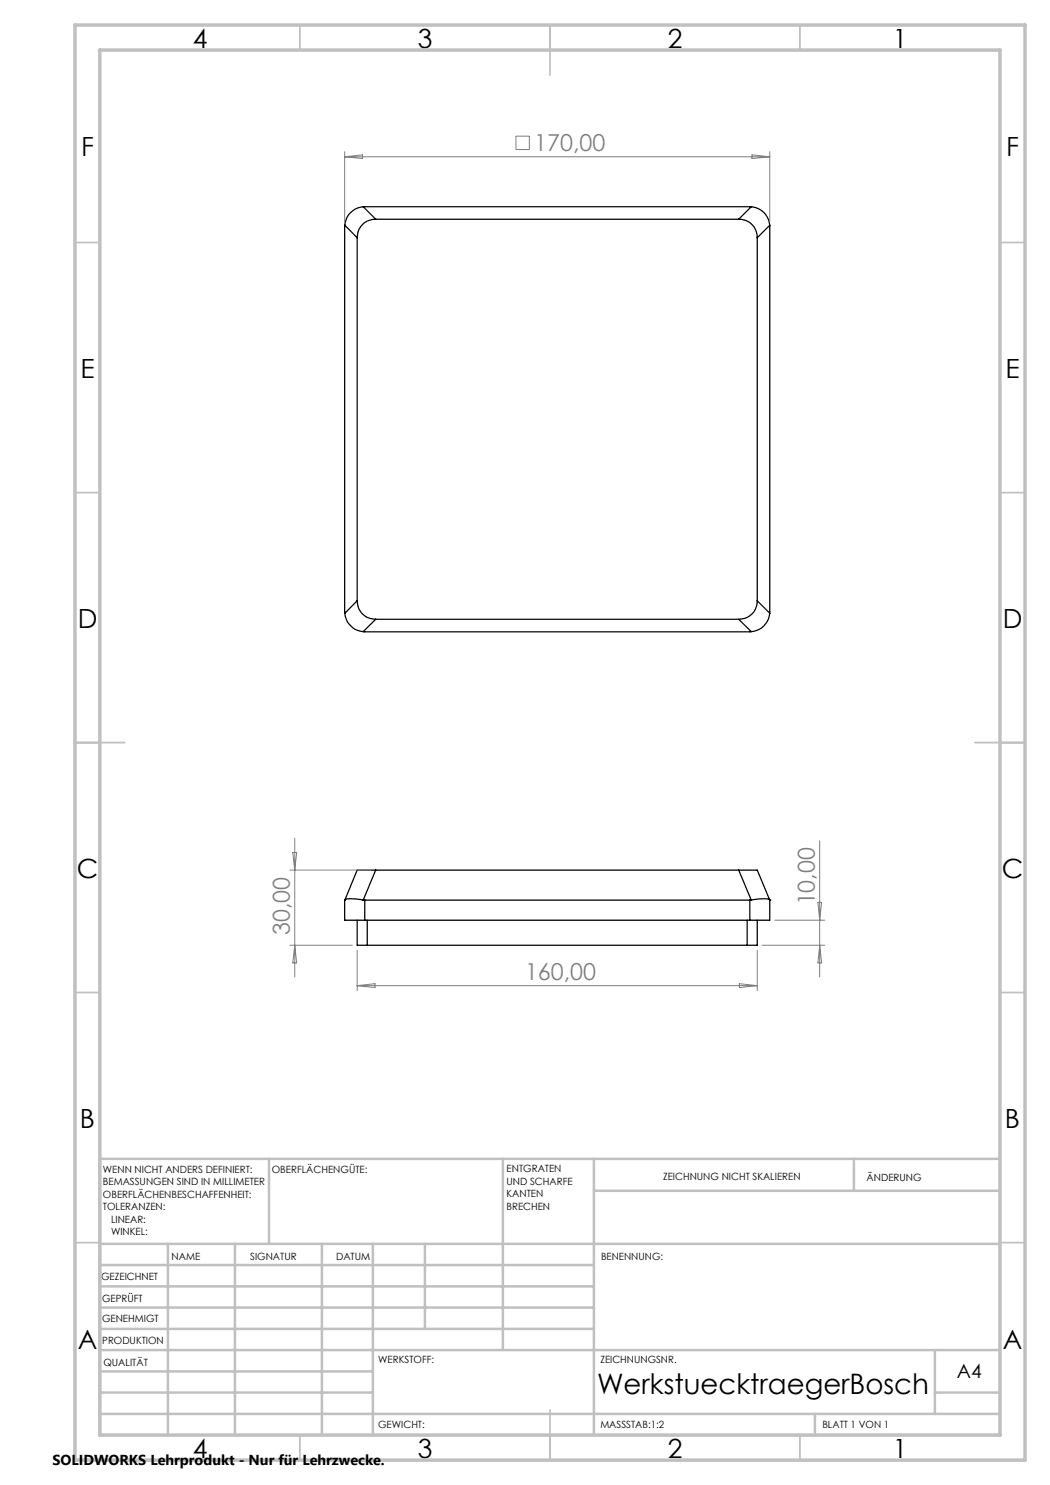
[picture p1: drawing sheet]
<svg xmlns="http://www.w3.org/2000/svg" width="210mm" height="297mm" viewBox="0 0 210 297" stroke-linecap="round" stroke-linejoin="round" font-family="sans-serif">
<g fill="none" stroke="#000" stroke-width=".25">
<path d="M69 45v77.7M69 45l2.4 2.6M71.4 47.6v72.6M72.6 41.3h77.6M72.6 41.3a4 4 0 0 0-3.6 3.7M72.6 41.3l2.5 2.5M75.1 43.8a3.6 3.6 0 0 0-3.7 3.8M75.1 43.8h72.6M147.7 43.8a3.6 3.6 0 0 1 3.7 3.8M150.2 41.3a4 4 0 0 1 3.8 3.7M150.2 41.3l-2.5 2.5M151.4 47.6v72.6"/>
<path d="M154 45v77.7M154 45l-2.6 2.6M69 122.7a4 4 0 0 0 3.6 3.6M71.4 120.2a3.6 3.6 0 0 0 3.7 3.7M71.4 120.2l-2.4 2.5M72.6 126.3h77.6M75.1 123.9l-2.5 2.4M75.1 123.9h72.6M147.7 123.9l2.5 2.4M151.4 120.2a3.6 3.6 0 0 1-3.7 3.7M151.4 120.2l2.6 2.5M154 122.7a4 4 0 0 1-3.8 3.6"/>
<path d="M75.1 174h-3.7l-2.4 6M75.1 174l-2.5 6M75.1 174h72.6M147.7 174h3.7l2.6 6M147.7 174l2.5 6M68.9 180v4h4.1M68.9 180h.1M69 180a5.3 5.3 0 0 1 3.6 0M71.4 184v5.1h2M72.6 180h.4M73 180h77M73 180v4"/>
<path d="M73 184h77M73.4 184v5.1M73.4 189.1h76M149.4 184v5.1M150 180h.2M150 180v4M150.2 180l.6-.1a4.9 4.9 0 0 1 3.2 .1M151.4 184v5.1h-2M154 180v4h-4M154 180h.1"/>
</g>
<g fill="none" stroke="#808080" stroke-width=".2">
<path d="M68.9 30.3v14M68.9 31.4h85.1M68.9 31.4l3.6-.4v.7zM103.2 27.2h2.7v2.7h-2.7zM150.4 31l3.6 .4-3.6 .3zM154 30.3v14M58 174h16.2M58.6 170.5h.7l-.4 3.5zM58.9 167.7v27.7M163.9 168.2v27.2M58 189.1h12.4M58.9 189.1l.4 3.5h-.7z"/>
<path d="M71.4 190v8.1M71.4 197.1h80M71.4 197.1l3.6-.4v.8zM147.9 196.7l3.5 .4-3.5 .4zM151.4 190v8.1M152.4 189.1h12.6M154.9 184h10.1M163.6 180.5h.7l-.4 3.5zM163.9 189.1l.4 3.5h-.7z"/>
</g>
<g fill="none" stroke="#c0c0c0" stroke-width=".35">
<path d="M60 5v5M110 5v10M160 5v5M15 48.5h5M200 48.5h5M15 98.5h5M200 98.5h5M15 148.5h10M195 148.5h10M15 198.5h5M200 198.5h5M15 248.5h5"/>
<path d="M200 248.5h5M60 287v5M110 282v10M160 287v5"/>
</g>
<g fill="none" stroke="#c0c0c0" stroke-width=".5">
<path d="M53.8 231.8v17M100.6 231.8v38.2M118.8 231.8v55.2M118.8 238.2h81.2M170.8 231.8v6.4M200 231.8h-180v55.2M20 248.8h180M20 257.3h98.8M20 253h98.8M33.6 248.8v38.2M47 248.8v38.2M64.4 248.8v38.2"/>
<path d="M74.6 248.8v38.2M85 248.8v17M20 265.8h98.8M20 261.5h98.8M20 278.5h54.6M20 274.3h54.6M20 270h180M187 278.5h13M187 270v12.8M20 282.8h180M163 282.8v4.2"/>
</g>
<path d="M15 5h190v287h-190zM20 10h180v277h-180z" fill="none" stroke="#c0c0c0" stroke-width=".7"/>
<text font-size="5.6" x="119.4" y="278.8">WerkstuecktraegerBosch</text>
<g font-size="5.3">
<text x="38.5" y="9.5">4</text>
<text x="83.5" y="9.5">3</text>
<text x="133.6" y="9.5">2</text>
<text x="178.6" y="9.5">1</text>
<text x="16.2" y="31.3">F</text>
<text x="201.2" y="31.3">F</text>
<text x="16.1" y="75.5">E</text>
<text x="201.1" y="75.5">E</text>
<text x="15.5" y="125.5">D</text>
<text x="200.5" y="125.5">D</text>
<text x="15.4" y="175.5">C</text>
<text x="200.4" y="175.5">C</text>
<text x="16" y="225.5">B</text>
<text x="201" y="225.5">B</text>
<text x="15.5" y="269.8">A</text>
<text x="200.5" y="269.8">A</text>
<text x="38.5" y="291.5">4</text>
<text x="83.5" y="291.5">3</text>
<text x="133.6" y="291.5">2</text>
<text x="178.6" y="291.5">1</text>
</g>
<g font-size="4.7" fill="#808080">
<text x="106.8" y="30.3">170,00</text>
<text x="163" y="181.1" transform="rotate(-90 163 181.1)">10,00</text>
<text x="58" y="187" transform="rotate(-90 58 187)">30,00</text>
<text x="105" y="196.1">160,00</text>
</g>
<text font-size="3.9" x="191.4" y="275.6">A4</text>
<text font-size="2.9" x="10.5" y="292.9">SOLIDWORKS Lehrprodukt - Nur für Lehrzwecke.</text>
<g font-size="2">
<text x="20.6" y="234.6">WENN NICHT ANDERS DEFINIERT:</text>
<text x="20.6" y="237.1">BEMASSUNGEN SIND IN MILLIMETER</text>
<text x="20.6" y="239.6">OBERFLÄCHENBESCHAFFENHEIT:</text>
<text x="54.4" y="234.6">OBERFLÄCHENGÜTE:</text>
<text x="101.3" y="234.5">ENTGRATEN</text>
<text x="101.3" y="237">UND SCHARFE</text>
<text x="101.3" y="239.5">KANTEN</text>
<text x="132.6" y="236">ZEICHNUNG NICHT SKALIEREN</text>
<text x="173.3" y="236.2">ÄNDERUNG</text>
<text x="20.6" y="242.1">TOLERANZEN:</text>
<text x="22.2" y="244.6">LINEAR:</text>
<text x="101.3" y="242">BRECHEN</text>
<text x="22.2" y="247.1">WINKEL:</text>
<text x="34.3" y="252">NAME</text>
<text x="50" y="251.9">SIGNATUR</text>
<text x="67.2" y="251.9">DATUM</text>
<text x="120.2" y="251.9">BENENNUNG:</text>
<text x="20.2" y="256.1">GEZEICHNET</text>
<text x="20.4" y="260.3">GEPRÜFT</text>
<text x="20.4" y="264.4">GENEHMIGT</text>
<text x="20.5" y="268.8">PRODUKTION</text>
<text x="20.7" y="273.1">QUALITÄT</text>
<text x="75.6" y="272.5">WERKSTOFF:</text>
<text x="120.1" y="272.5">ZEICHNUNGSNR.</text>
<text x="75.6" y="285.5">GEWICHT:</text>
<text x="120.1" y="285.6">MASSSTAB:1:2</text>
<text x="164.5" y="285.6">BLATT 1 VON 1</text>
</g>
</svg>
